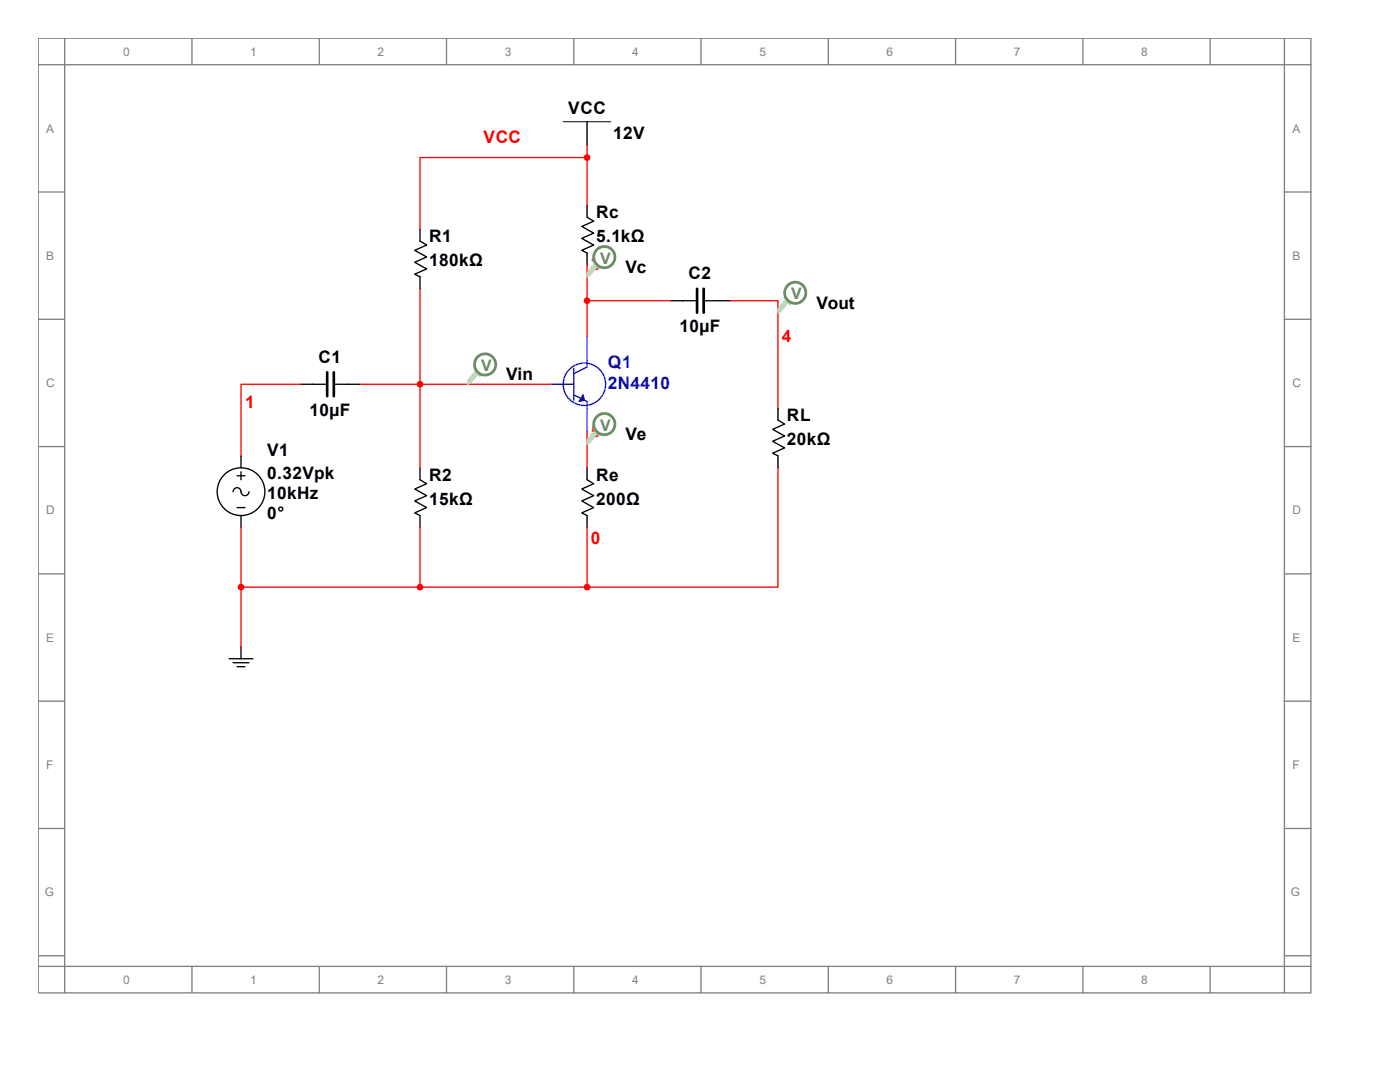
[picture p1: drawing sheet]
<svg xmlns="http://www.w3.org/2000/svg" width="279mm" height="216mm" viewBox="0 0 279 216" stroke-linecap="round" stroke-linejoin="round" font-family="sans-serif">
<g fill="none" stroke="#808080" stroke-width=".26">
<path d="M7.6 7.6h254v190.5h-254zM7.6 12.9h254M12.9 7.6v190.5M38.3 7.6v5.3M63.7 7.6v5.3M89.1 7.6v5.3M114.5 7.6v5.3M139.9 7.6v5.3M165.3 7.6v5.3M190.7 7.6v5.3M216.1 7.6v5.3M241.5 7.6v5.3"/>
<path d="M256.3 7.6v190.5M7.6 38.3h5.3M256.3 38.3h5.3M7.6 63.7h5.3M256.3 63.7h5.3M7.6 89.1h5.3M256.3 89.1h5.3M7.6 114.5h5.3M256.3 114.5h5.3M7.6 139.9h5.3M256.3 139.9h5.3M7.6 165.3h5.3"/>
<path d="M256.3 165.3h5.3M7.6 190.7h5.3M7.6 192.8h254M38.3 192.8v5.3M63.7 192.8v5.3M89.1 192.8v5.3M114.5 192.8v5.3M139.9 192.8v5.3M165.3 192.8v5.3M190.7 192.8v5.3M216.1 192.8v5.3M241.5 192.8v5.3"/>
<path d="M256.3 190.7h5.3"/>
</g>
<path d="M139.1 57.6v4.8M140.4 57.6v4.8M65.3 74.3v4.8M66.6 74.3v4.8" fill="none" stroke="#000" stroke-width=".53"/>
<g fill="none" stroke="#000" stroke-width=".26">
<path d="M117.2 24.3v4.8M83.8 45.7v2.4l1.3 .8-2.3 1.1 2.3 1.3-2.3 1 2.3 1.4-2.3 1 1 .5v2.4M117.2 41v2.3l1.3 .8-2.4 1.1 2.4 1.3-2.4 1.1 2.4 1.3-2.4 1.1 1.1 .5v2.4M60 76.7h5M66.9 76.7h5M133.8 60h5.1M140.7 60h5M83.8 93.3v2.4l1.3 .8-2.3 1.1 2.3 1.3-2.3 1.1 2.3 1.3-2.3 1 1 .6v2.4M117.2 93.3v2.4l1.3 .8-2.4 1.1 2.4 1.3-2.4 1.1 2.4 1.3-2.4 1 1.1 .6v2.4M45.7 131.4h4.8M46.5 132.2h3.2M47.3 133h1.6"/>
<path d="M48.1 129.1v2.3"/>
</g>
<g fill="#f00" stroke="#f00" stroke-width=".26">
<circle cx="83.8" cy="76.7" r=".53"/>
<circle cx="117.2" cy="31.4" r=".53"/>
<circle cx="83.8" cy="117.2" r=".53"/>
</g>
<path d="M117.2 31.4h-33.4v14.3M117.2 29.1v11.9M83.8 57.6v35.7M71.9 76.7h11.9M83.8 105.3v11.9" fill="none" stroke="#f00" stroke-width=".26"/>
<path d="M112.4 24.3h9.5" fill="none" stroke="#000" stroke-width=".2"/>
<g fill="none" stroke="#00f" stroke-width=".26">
<path d="M112.4 76.7h2.1M114.5 73.5v6.4M114.5 78.8l2.7 1.3v1.3M117.2 71.9v1.3l-2.7 1.4"/>
<circle cx="116.6" cy="76.7" r="4.2"/>
</g>
<path d="M116.4 78.8l.2 1.1-1 .2z" fill="#00f" stroke="#00f" stroke-width=".26"/>
<path d="M117.2 67.2v4.7" fill="none" stroke="#00f" stroke-width=".26"/>
<path d="M110 76.7h2.4" fill="none" stroke="#00f" stroke-width=".26"/>
<path d="M117.2 81.4v4.8" fill="none" stroke="#00f" stroke-width=".26"/>
<g fill="#f00" stroke="#f00" stroke-width=".26">
<circle cx="117.2" cy="60" r=".53"/>
<circle cx="117.2" cy="117.2" r=".53"/>
<circle cx="48.1" cy="117.2" r=".53"/>
</g>
<path d="M117.2 52.9v14.3M60 76.7h-11.9v14.3M83.8 76.7h26.2M117.2 60h16.6M145.7 60h9.6v21.4M117.2 86.2v7.1M155.3 93.3v23.9h-38.1M48.1 117.2h69.1M48.1 105.3v23.8M117.2 105.3v11.9" fill="none" stroke="#f00" stroke-width=".26"/>
<g fill="none" stroke="#000" stroke-width=".26">
<path d="M47.3 94.9h1.6M48.1 91v2.3M48.1 94.1v1.6M49.7 98.1a.79 .79 0 0 1-.8 .8 .79 .79 0 0 1-.8-.8 .79 .79 0 0 0-.8-.8 .79 .79 0 0 0-.8 .8M155.3 81.4v2.4l1.3 .8-2.4 1.1 2.4 1.3-2.4 1.1 2.4 1.3-2.4 1 1.1 .6v2.3M47.3 101.3h1.6M48.1 102.9v2.4"/>
<circle cx="48.1" cy="98.1" r="4.8"/>
</g>
<path d="M94.7 74.3l.5 .5-1.3 1.6-.6 .3v-.8z" fill-rule="evenodd" fill="#b3daac"/>
<path d="M94.7 74.3l.5 .5-1.3 1.6-.6 .3v-.8z" fill="none" stroke="#b3daac" stroke-width=".25"/>
<path d="M94.7 73.8h.3l1 1-.2 .3z" fill-rule="evenodd" fill="#b3daac"/>
<path d="M94.7 73.8h.3l1 1-.2 .3z" fill="none" stroke="#b3daac" stroke-width=".25"/>
<circle cx="96.8" cy="72.7" r="2.12" fill="#fff"/>
<circle cx="96.8" cy="72.7" r="2.12" fill="none" stroke="#698f63" stroke-width=".55"/>
<path d="M156.6 60l.5 .5-1.3 1.6-.5 .3v-.8z" fill-rule="evenodd" fill="#b3daac"/>
<path d="M156.6 60l.5 .5-1.3 1.6-.5 .3v-.8z" fill="none" stroke="#b3daac" stroke-width=".25"/>
<path d="M156.6 59.5h.2l1.1 1-.3 .3z" fill-rule="evenodd" fill="#b3daac"/>
<path d="M156.6 59.5h.2l1.1 1-.3 .3z" fill="none" stroke="#b3daac" stroke-width=".25"/>
<circle cx="158.7" cy="58.4" r="2.11" fill="#fff"/>
<circle cx="158.7" cy="58.4" r="2.11" fill="none" stroke="#698f63" stroke-width=".55"/>
<path d="M118.5 52.9l.5 .5-1.3 1.6-.5 .2v-.7z" fill-rule="evenodd" fill="#b3daac"/>
<path d="M118.5 52.9l.5 .5-1.3 1.6-.5 .2v-.7z" fill="none" stroke="#b3daac" stroke-width=".25"/>
<path d="M118.5 52.4h.2l1.1 1-.3 .3z" fill-rule="evenodd" fill="#b3daac"/>
<path d="M118.5 52.4h.2l1.1 1-.3 .3z" fill="none" stroke="#b3daac" stroke-width=".25"/>
<circle cx="120.6" cy="51.3" r="2.11" fill="#fff"/>
<circle cx="120.6" cy="51.3" r="2.11" fill="none" stroke="#698f63" stroke-width=".55"/>
<path d="M118.5 86.2l.5 .5-1.3 1.6-.5 .3v-.8z" fill-rule="evenodd" fill="#b3daac"/>
<path d="M118.5 86.2l.5 .5-1.3 1.6-.5 .3v-.8z" fill="none" stroke="#b3daac" stroke-width=".25"/>
<path d="M118.5 85.7h.2l1.1 1-.3 .3z" fill-rule="evenodd" fill="#b3daac"/>
<path d="M118.5 85.7h.2l1.1 1-.3 .3z" fill="none" stroke="#b3daac" stroke-width=".25"/>
<circle cx="120.6" cy="84.6" r="2.11" fill="#fff"/>
<circle cx="120.6" cy="84.6" r="2.11" fill="none" stroke="#698f63" stroke-width=".55"/>
<g font-size="3.4">
<text x="113.4" y="22.6">VCC</text>
<text x="122.4" y="27.7">12V</text>
<text x="119" y="43.6">Rc</text>
<text x="85.6" y="48.3">R1</text>
<text x="85.6" y="53.1">180kΩ</text>
<text x="119" y="48.3">5.1kΩ</text>
<text x="124.8" y="54.4">Vc</text>
<text x="137.4" y="55.7">C2</text>
<text x="162.9" y="61.6">Vout</text>
<text x="135.6" y="66.3">10µF</text>
<text x="63.5" y="72.4">C1</text>
<text x="101" y="75.9">Vin</text>
<text x="61.8" y="83">10µF</text>
<text x="124.8" y="87.8">Ve</text>
<text x="157.1" y="84">RL</text>
<text x="157.1" y="88.8">20kΩ</text>
<text x="53.3" y="90.9">V1</text>
<text x="53.3" y="95.7">0.32Vpk</text>
<text x="85.6" y="95.9">R2</text>
<text x="119" y="95.9">Re</text>
<text x="53.3" y="99.6">10kHz</text>
<text x="85.6" y="100.7">15kΩ</text>
<text x="119" y="100.7">200Ω</text>
<text x="53.3" y="103.5">0°</text>
</g>
<g font-size="3.4" fill="#f00">
<text x="96.5" y="28.5">VCC</text>
<text x="117.9" y="53.9">3</text>
<text x="156" y="68.2">4</text>
<text x="48.9" y="81.4">1</text>
<text x="117.9" y="87.2">5</text>
<text x="117.9" y="108.6">0</text>
</g>
<g font-size="3.4" fill="#00f">
<text x="121.3" y="73.4">Q1</text>
<text x="121.3" y="77.7">2N4410</text>
</g>
<g font-size="3.2" fill="#698f63">
<text x="119.8" y="52.6">V</text>
<text x="157.9" y="59.7">V</text>
<text x="96" y="74">V2</text>
<text x="119.8" y="85.9">V</text>
</g>
<g font-size="2.4" fill="#808080">
<text x="24.6" y="11.1">0</text>
<text x="50" y="11.1">1</text>
<text x="75.4" y="11.1">2</text>
<text x="100.8" y="11.1">3</text>
<text x="126.2" y="11.1">4</text>
<text x="151.6" y="11.1">5</text>
<text x="177" y="11.1">6</text>
<text x="202.4" y="11.1">7</text>
<text x="227.8" y="11.1">8</text>
<text x="9.2" y="26.5">A</text>
<text x="257.9" y="26.5">A</text>
<text x="9.2" y="51.9">B</text>
<text x="257.9" y="51.9">B</text>
<text x="9.2" y="77.3">C</text>
<text x="257.9" y="77.3">C</text>
<text x="9.2" y="102.7">D</text>
<text x="257.9" y="102.7">D</text>
<text x="9.2" y="128.1">E</text>
<text x="257.9" y="128.1">E</text>
<text x="9.2" y="153.5">F</text>
<text x="257.9" y="153.5">F</text>
<text x="8.9" y="178.9">G</text>
<text x="257.6" y="178.9">G</text>
<text x="24.6" y="196.3">0</text>
<text x="50" y="196.3">1</text>
<text x="75.4" y="196.3">2</text>
<text x="100.8" y="196.3">3</text>
<text x="126.2" y="196.3">4</text>
<text x="151.6" y="196.3">5</text>
<text x="177" y="196.3">6</text>
<text x="202.4" y="196.3">7</text>
<text x="227.8" y="196.3">8</text>
</g>
</svg>
